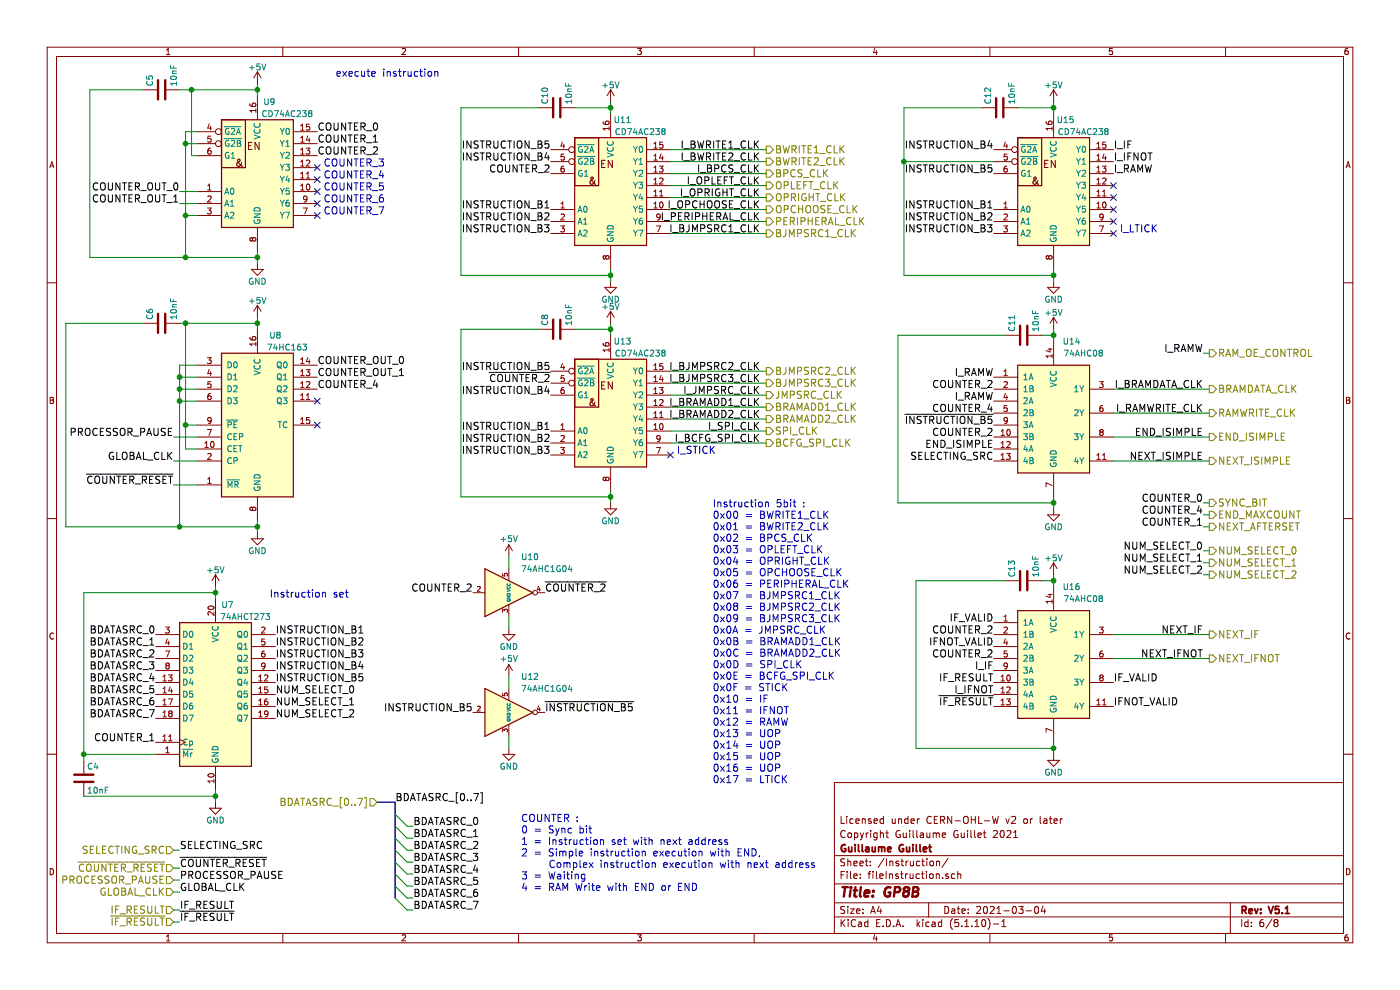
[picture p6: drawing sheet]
EESchema Schematic File Version 4
EELAYER 30 0
EELAYER END
$Descr A4 11693 8268
encoding utf-8
Sheet 6 8
Title "GP8B"
Date "2021-03-04"
Rev "V5.1"
Comp "Guillaume Guillet"
Comment1 "Copyright Guillaume Guillet 2021"
Comment2 "Licensed under CERN-OHL-W v2 or later"
Comment3 ""
Comment4 ""
$EndDescr
$Comp
L power:+5V #PWR017
U 1 1
P 1800 4900
F 0 "#PWR017" H 1800 4750 50  0001 C CNN
F 1 "+5V" H 1800 5040 50  0000 C CNN
F 2 "" H 1800 4900 50  0001 C CNN
F 3 "" H 1800 4900 50  0001 C CNN
	1    1800 4900
	1    0    0    -1  
$EndComp
$Comp
L power:GND #PWR018
U 1 1
P 1800 6700
F 0 "#PWR018" H 1800 6450 50  0001 C CNN
F 1 "GND" H 1800 6550 50  0000 C CNN
F 2 "" H 1800 6700 50  0001 C CNN
F 3 "" H 1800 6700 50  0001 C CNN
	1    1800 6700
	1    0    0    -1  
$EndComp
$Comp
L Device:C C4
U 1 1
P 700 6500
F 0 "C4" H 725 6600 50  0000 L CNN
F 1 "10nF" H 725 6400 50  0000 L CNN
F 2 "Capacitor_SMD:C_0805_2012Metric" H 738 6350 50  0001 C CNN
F 3 "" H 700 6500 50  0001 C CNN
	1    700  6500
	1    0    0    -1  
$EndComp
Text Notes 2250 5000 0    60   ~ 0
Instruction set
Text Label 2650 3050 0    60   ~ 0
COUNTER_OUT_0
Text Label 2650 3150 0    60   ~ 0
COUNTER_OUT_1
$Comp
L power:+5V #PWR019
U 1 1
P 2150 2650
F 0 "#PWR019" H 2150 2500 50  0001 C CNN
F 1 "+5V" H 2150 2790 50  0000 C CNN
F 2 "" H 2150 2650 50  0001 C CNN
F 3 "" H 2150 2650 50  0001 C CNN
	1    2150 2650
	1    0    0    -1  
$EndComp
$Comp
L power:GND #PWR020
U 1 1
P 2150 4450
F 0 "#PWR020" H 2150 4200 50  0001 C CNN
F 1 "GND" H 2150 4300 50  0000 C CNN
F 2 "" H 2150 4450 50  0001 C CNN
F 3 "" H 2150 4450 50  0001 C CNN
	1    2150 4450
	1    0    0    -1  
$EndComp
$Comp
L Device:C C6
U 1 1
P 1350 2700
F 0 "C6" H 1375 2800 50  0000 L CNN
F 1 "10nF" H 1375 2600 50  0000 L CNN
F 2 "Capacitor_SMD:C_0805_2012Metric" H 1388 2550 50  0001 C CNN
F 3 "" H 1350 2700 50  0001 C CNN
	1    1350 2700
	0    -1   -1   0   
$EndComp
$Comp
L power:+5V #PWR021
U 1 1
P 5100 850
F 0 "#PWR021" H 5100 700 50  0001 C CNN
F 1 "+5V" H 5100 990 50  0000 C CNN
F 2 "" H 5100 850 50  0001 C CNN
F 3 "" H 5100 850 50  0001 C CNN
	1    5100 850 
	1    0    0    -1  
$EndComp
$Comp
L power:GND #PWR022
U 1 1
P 5100 2350
F 0 "#PWR022" H 5100 2100 50  0001 C CNN
F 1 "GND" H 5100 2200 50  0000 C CNN
F 2 "" H 5100 2350 50  0001 C CNN
F 3 "" H 5100 2350 50  0001 C CNN
	1    5100 2350
	1    0    0    -1  
$EndComp
$Comp
L Device:C C10
U 1 1
P 4650 900
F 0 "C10" H 4675 1000 50  0000 L CNN
F 1 "10nF" H 4675 800 50  0000 L CNN
F 2 "Capacitor_SMD:C_0805_2012Metric" H 4688 750 50  0001 C CNN
F 3 "" H 4650 900 50  0001 C CNN
	1    4650 900 
	0    -1   -1   0   
$EndComp
Text Label 1500 1600 2    60   ~ 0
COUNTER_OUT_0
Text Label 1500 1700 2    60   ~ 0
COUNTER_OUT_1
Text Label 2650 1300 0    60   ~ 0
COUNTER_2
Text Label 1450 4050 2    60   ~ 0
~COUNTER_RESET
Text Label 1450 3850 2    60   ~ 0
GLOBAL_CLK
Text Label 2650 1200 0    60   ~ 0
COUNTER_1
Text Label 2650 1100 0    60   ~ 0
COUNTER_0
Text Notes 4350 7450 0    60   ~ 0
COUNTER :\n0 = Sync bit\n1 = Instruction set with next address\n2 = Simple instruction execution with END,\n     Complex instruction execution with next address\n3 = Waiting\n4 = RAM Write with END or END\n
Text Label 9300 1250 0    60   ~ 0
I_IF
Text Label 9300 1350 0    60   ~ 0
I_IFNOT
$Comp
L power:+5V #PWR023
U 1 1
P 5100 2700
F 0 "#PWR023" H 5100 2550 50  0001 C CNN
F 1 "+5V" H 5100 2840 50  0000 C CNN
F 2 "" H 5100 2700 50  0001 C CNN
F 3 "" H 5100 2700 50  0001 C CNN
	1    5100 2700
	1    0    0    -1  
$EndComp
$Comp
L power:GND #PWR024
U 1 1
P 5100 4200
F 0 "#PWR024" H 5100 3950 50  0001 C CNN
F 1 "GND" H 5100 4050 50  0000 C CNN
F 2 "" H 5100 4200 50  0001 C CNN
F 3 "" H 5100 4200 50  0001 C CNN
	1    5100 4200
	1    0    0    -1  
$EndComp
$Comp
L Device:C C8
U 1 1
P 4650 2750
F 0 "C8" H 4675 2850 50  0000 L CNN
F 1 "10nF" H 4675 2650 50  0000 L CNN
F 2 "Capacitor_SMD:C_0805_2012Metric" H 4688 2600 50  0001 C CNN
F 3 "" H 4650 2750 50  0001 C CNN
	1    4650 2750
	0    -1   -1   0   
$EndComp
$Comp
L Device:C C5
U 1 1
P 1350 750
F 0 "C5" H 1375 850 50  0000 L CNN
F 1 "10nF" H 1375 650 50  0000 L CNN
F 2 "Capacitor_SMD:C_0805_2012Metric" H 1388 600 50  0001 C CNN
F 3 "" H 1350 750 50  0001 C CNN
	1    1350 750 
	0    -1   -1   0   
$EndComp
$Comp
L power:+5V #PWR027
U 1 1
P 8800 4800
F 0 "#PWR027" H 8800 4650 50  0001 C CNN
F 1 "+5V" H 8800 4940 50  0000 C CNN
F 2 "" H 8800 4800 50  0001 C CNN
F 3 "" H 8800 4800 50  0001 C CNN
	1    8800 4800
	1    0    0    -1  
$EndComp
$Comp
L Device:C C13
U 1 1
P 8550 4850
F 0 "C13" H 8575 4950 50  0000 L CNN
F 1 "10nF" H 8575 4750 50  0000 L CNN
F 2 "Capacitor_SMD:C_0805_2012Metric" H 8588 4700 50  0001 C CNN
F 3 "" H 8550 4850 50  0001 C CNN
	1    8550 4850
	0    -1   -1   0   
$EndComp
$Comp
L power:GND #PWR028
U 1 1
P 8800 6300
F 0 "#PWR028" H 8800 6050 50  0001 C CNN
F 1 "GND" H 8800 6150 50  0000 C CNN
F 2 "" H 8800 6300 50  0001 C CNN
F 3 "" H 8800 6300 50  0001 C CNN
	1    8800 6300
	1    0    0    -1  
$EndComp
Text Label 10050 5300 2    60   ~ 0
NEXT_IF
Text Label 6350 1950 2    60   ~ 0
I_BJMPSRC1_CLK
Text Label 6350 1450 2    60   ~ 0
I_BPCS_CLK
Text Label 6350 1250 2    60   ~ 0
I_BWRITE1_CLK
Text Label 6350 1350 2    60   ~ 0
I_BWRITE2_CLK
Text Label 6350 1850 2    60   ~ 0
I_PERIPHERAL_CLK
Text Notes 2800 650  0    60   ~ 0
execute instruction
Text Label 6350 1550 2    60   ~ 0
I_OPLEFT_CLK
Text Label 6350 1650 2    60   ~ 0
I_OPRIGHT_CLK
Text Label 6350 1750 2    60   ~ 0
I_OPCHOOSE_CLK
$Comp
L power:+5V #PWR029
U 1 1
P 8800 2750
F 0 "#PWR029" H 8800 2600 50  0001 C CNN
F 1 "+5V" H 8800 2890 50  0000 C CNN
F 2 "" H 8800 2750 50  0001 C CNN
F 3 "" H 8800 2750 50  0001 C CNN
	1    8800 2750
	1    0    0    -1  
$EndComp
$Comp
L Device:C C11
U 1 1
P 8550 2800
F 0 "C11" H 8575 2900 50  0000 L CNN
F 1 "10nF" H 8575 2700 50  0000 L CNN
F 2 "Capacitor_SMD:C_0805_2012Metric" H 8588 2650 50  0001 C CNN
F 3 "" H 8550 2800 50  0001 C CNN
	1    8550 2800
	0    -1   -1   0   
$EndComp
$Comp
L power:GND #PWR030
U 1 1
P 8800 4250
F 0 "#PWR030" H 8800 4000 50  0001 C CNN
F 1 "GND" H 8800 4100 50  0000 C CNN
F 2 "" H 8800 4250 50  0001 C CNN
F 3 "" H 8800 4250 50  0001 C CNN
	1    8800 4250
	1    0    0    -1  
$EndComp
Text Label 8300 5600 2    60   ~ 0
I_IF
Text Label 8300 5800 2    60   ~ 0
I_IFNOT
Text Label 8300 5700 2    60   ~ 0
IF_RESULT
Text Label 8300 5900 2    60   ~ 0
~IF_RESULT
Text Label 10050 5500 2    60   ~ 0
NEXT_IFNOT
Text Label 9300 5700 0    60   ~ 0
IF_VALID
Text Label 9300 5900 0    60   ~ 0
IFNOT_VALID
Text Label 8300 5200 2    60   ~ 0
IF_VALID
Text Label 8300 5400 2    60   ~ 0
IFNOT_VALID
Text HLabel 1450 7450 0    60   Input ~ 0
GLOBAL_CLK
Text Label 1500 7450 0    60   ~ 0
GLOBAL_CLK
Text HLabel 1450 7600 0    60   Input ~ 0
IF_RESULT
Text HLabel 1450 7700 0    60   Input ~ 0
~IF_RESULT
Text Label 1500 7600 0    60   ~ 0
IF_RESULT
Text Label 1500 7700 0    60   ~ 0
~IF_RESULT
Text HLabel 6400 1250 2    60   Output ~ 0
BWRITE1_CLK
Text HLabel 6400 1350 2    60   Output ~ 0
BWRITE2_CLK
Text HLabel 6400 1450 2    60   Output ~ 0
BPCS_CLK
Text HLabel 6400 1550 2    60   Output ~ 0
OPLEFT_CLK
Text HLabel 6400 1650 2    60   Output ~ 0
OPRIGHT_CLK
Text HLabel 6400 1750 2    60   Output ~ 0
OPCHOOSE_CLK
Text HLabel 6400 1950 2    60   Output ~ 0
BJMPSRC1_CLK
Text HLabel 6400 1850 2    60   Output ~ 0
PERIPHERAL_CLK
Text HLabel 10100 5300 2    60   Output ~ 0
NEXT_IF
Text HLabel 10100 5500 2    60   Output ~ 0
NEXT_IFNOT
Text Label 1500 7250 0    60   ~ 0
~COUNTER_RESET
Text HLabel 1450 7250 0    60   Input ~ 0
~COUNTER_RESET
Text Label 9300 1450 0    60   ~ 0
I_RAMW
Text Label 8300 3150 2    60   ~ 0
I_RAMW
Text Label 8300 3250 2    60   ~ 0
COUNTER_2
$Comp
L power:+5V #PWR031
U 1 1
P 8800 850
F 0 "#PWR031" H 8800 700 50  0001 C CNN
F 1 "+5V" H 8800 990 50  0000 C CNN
F 2 "" H 8800 850 50  0001 C CNN
F 3 "" H 8800 850 50  0001 C CNN
	1    8800 850 
	1    0    0    -1  
$EndComp
$Comp
L power:GND #PWR032
U 1 1
P 8800 2350
F 0 "#PWR032" H 8800 2100 50  0001 C CNN
F 1 "GND" H 8800 2200 50  0000 C CNN
F 2 "" H 8800 2350 50  0001 C CNN
F 3 "" H 8800 2350 50  0001 C CNN
	1    8800 2350
	1    0    0    -1  
$EndComp
$Comp
L Device:C C12
U 1 1
P 8350 900
F 0 "C12" H 8375 1000 50  0000 L CNN
F 1 "10nF" H 8375 800 50  0000 L CNN
F 2 "Capacitor_SMD:C_0805_2012Metric" H 8388 750 50  0001 C CNN
F 3 "" H 8350 900 50  0001 C CNN
	1    8350 900 
	0    -1   -1   0   
$EndComp
Text Label 8300 3350 2    60   ~ 0
I_RAMW
Text Label 8300 3450 2    60   ~ 0
COUNTER_4
Text Label 10050 3250 2    60   ~ 0
I_BRAMDATA_CLK
Text Label 10050 3450 2    60   ~ 0
I_RAMWRITE_CLK
NoConn ~ 9300 1950
Text HLabel 10100 3250 2    60   Output ~ 0
BRAMDATA_CLK
Text HLabel 10100 3450 2    60   Output ~ 0
RAMWRITE_CLK
Wire Wire Line
	9300 3250 10100 3250
Wire Wire Line
	9300 3450 10100 3450
Text HLabel 3150 6700 0    60   Input ~ 0
BDATASRC_[0..7]
Entry Wire Line
	3300 6800 3400 6900
Entry Wire Line
	3300 6900 3400 7000
Entry Wire Line
	3300 7000 3400 7100
Entry Wire Line
	3300 7100 3400 7200
Entry Wire Line
	3300 7200 3400 7300
Entry Wire Line
	3300 7300 3400 7400
Entry Wire Line
	3300 7400 3400 7500
Entry Wire Line
	3300 7500 3400 7600
Wire Bus Line
	3150 6700 3300 6700
Wire Wire Line
	3450 6900 3400 6900
Wire Wire Line
	3400 7000 3450 7000
Wire Wire Line
	3400 7100 3450 7100
Wire Wire Line
	3400 7200 3450 7200
Wire Wire Line
	3400 7300 3450 7300
Wire Wire Line
	3400 7400 3450 7400
Wire Wire Line
	3400 7500 3450 7500
Wire Wire Line
	3400 7600 3450 7600
Text Label 10050 2950 2    60   ~ 0
I_RAMW
Text HLabel 10100 2950 2    60   Output ~ 0
RAM_OE_CONTROL
Text Notes 5950 6550 0    60   ~ 0
Instruction 5bit :\n0x00 = BWRITE1_CLK\n0x01 = BWRITE2_CLK\n0x02 = BPCS_CLK\n0x03 = OPLEFT_CLK\n0x04 = OPRIGHT_CLK\n0x05 = OPCHOOSE_CLK\n0x06 = PERIPHERAL_CLK\n0x07 = BJMPSRC1_CLK\n0x08 = BJMPSRC2_CLK\n0x09 = BJMPSRC3_CLK\n0x0A = JMPSRC_CLK\n0x0B = BRAMADD1_CLK\n0x0C = BRAMADD2_CLK\n0x0D = SPI_CLK\n0x0E = BCFG_SPI_CLK\n0x0F = STICK\n0x10 = IF\n0x11 = IFNOT\n0x12 = RAMW\n0x13 = UOP\n0x14 = UOP\n0x15 = UOP\n0x16 = UOP\n0x17 = LTICK
Text Label 4600 1750 2    60   ~ 0
INSTRUCTION_B1
Text Label 4600 1850 2    60   ~ 0
INSTRUCTION_B2
Text Label 4600 1950 2    60   ~ 0
INSTRUCTION_B3
Text Label 4600 1250 2    60   ~ 0
INSTRUCTION_B5
Text Label 4600 1350 2    60   ~ 0
INSTRUCTION_B4
Text Label 4600 3600 2    60   ~ 0
INSTRUCTION_B1
Text Label 4600 3700 2    60   ~ 0
INSTRUCTION_B2
Text Label 4600 3800 2    60   ~ 0
INSTRUCTION_B3
Text Label 4600 3300 2    60   ~ 0
INSTRUCTION_B4
Text Label 4600 3100 2    60   ~ 0
INSTRUCTION_B5
Text Label 8300 1750 2    60   ~ 0
INSTRUCTION_B1
Text Label 8300 1850 2    60   ~ 0
INSTRUCTION_B2
Text Label 8300 1950 2    60   ~ 0
INSTRUCTION_B3
Text Label 8300 1250 2    60   ~ 0
INSTRUCTION_B4
Text Label 8300 1450 2    60   ~ 0
INSTRUCTION_B5
Text Notes 5650 3800 0    60   ~ 0
I_STICK
NoConn ~ 9300 1850
NoConn ~ 9300 1750
NoConn ~ 9300 1650
NoConn ~ 9300 1550
Text Label 8300 5300 2    60   ~ 0
COUNTER_2
Text Label 8300 5500 2    60   ~ 0
COUNTER_2
Text Label 3950 5950 2    60   ~ 0
INSTRUCTION_B5
Text HLabel 10100 3650 2    60   Output ~ 0
END_ISIMPLE
Text Label 10050 3650 2    60   ~ 0
END_ISIMPLE
Text Notes 2700 1600 0    60   ~ 0
COUNTER_5
Text Notes 2700 1700 0    60   ~ 0
COUNTER_6
Text Notes 2700 1800 0    60   ~ 0
COUNTER_7
NoConn ~ 2650 1600
NoConn ~ 2650 1700
NoConn ~ 2650 1800
Text Label 3950 4950 2    60   ~ 0
COUNTER_2
Text Label 4550 4950 0    60   ~ 0
~COUNTER_2
Text Label 4600 3200 2    60   ~ 0
~COUNTER_2
Text Label 4600 1450 2    60   ~ 0
COUNTER_2
Text Label 4550 5950 0    60   ~ 0
~INSTRUCTION_B5
Text Label 8300 3550 2    60   ~ 0
~INSTRUCTION_B5
Text Label 8300 3650 2    60   ~ 0
COUNTER_2
Text Label 2650 3250 0    60   ~ 0
COUNTER_4
Text Notes 2700 1500 0    60   ~ 0
COUNTER_4
NoConn ~ 2650 1500
Text Notes 2700 1400 0    60   ~ 0
COUNTER_3
NoConn ~ 2650 1400
Wire Wire Line
	1500 7450 1450 7450
Wire Wire Line
	1500 7600 1450 7600
Wire Wire Line
	1450 7700 1500 7700
Wire Wire Line
	1500 7250 1450 7250
Wire Wire Line
	10050 2950 10100 2950
$Comp
L power:+5V #PWR0101
U 1 1
P 2150 700
F 0 "#PWR0101" H 2150 550 50  0001 C CNN
F 1 "+5V" H 2150 840 50  0000 C CNN
F 2 "" H 2150 700 50  0001 C CNN
F 3 "" H 2150 700 50  0001 C CNN
	1    2150 700 
	1    0    0    -1  
$EndComp
$Comp
L power:GND #PWR0102
U 1 1
P 2150 2200
F 0 "#PWR0102" H 2150 1950 50  0001 C CNN
F 1 "GND" H 2150 2050 50  0000 C CNN
F 2 "" H 2150 2200 50  0001 C CNN
F 3 "" H 2150 2200 50  0001 C CNN
	1    2150 2200
	1    0    0    -1  
$EndComp
$Comp
L 74xx:74LS163 U8
U 1 1
P 2150 3550
F 0 "U8" H 2300 4300 50  0000 C CNN
F 1 "74HC163" H 2400 4200 50  0000 C CNN
F 2 "Package_SO:SOIC-16_3.9x9.9mm_P1.27mm" H 2150 3550 50  0001 C CNN
F 3 "http://www.ti.com/lit/gpn/sn74LS163" H 2150 3550 50  0001 C CNN
	1    2150 3550
	1    0    0    -1  
$EndComp
Wire Wire Line
	1650 3750 1550 3750
Wire Wire Line
	1550 3550 1650 3550
Wire Wire Line
	1550 3550 1550 2700
Wire Wire Line
	1550 2700 1500 2700
Connection ~ 1550 3550
Wire Wire Line
	2150 2750 2150 2700
Wire Wire Line
	2150 2700 1550 2700
Connection ~ 2150 2700
Wire Wire Line
	2150 2700 2150 2650
Connection ~ 1550 2700
Wire Wire Line
	1650 3050 1500 3050
Wire Wire Line
	1500 3050 1500 3150
Wire Wire Line
	1500 4400 2150 4400
Wire Wire Line
	2150 4400 2150 4350
Wire Wire Line
	2150 4400 2150 4450
Connection ~ 2150 4400
Wire Wire Line
	1650 3250 1500 3250
Connection ~ 1500 3250
Wire Wire Line
	1500 3250 1500 3350
Wire Wire Line
	1650 3150 1500 3150
Connection ~ 1500 3150
Wire Wire Line
	1500 3150 1500 3250
Wire Wire Line
	1650 3350 1500 3350
Connection ~ 1500 3350
Wire Wire Line
	1500 3350 1500 4400
Wire Wire Line
	1450 4050 1650 4050
Wire Wire Line
	1650 3850 1450 3850
Connection ~ 1500 4400
NoConn ~ 2650 3350
NoConn ~ 2650 3550
$Comp
L power:+5V #PWR?
U 1 1
P 4250 4650
AR Path="/5D074583" Ref="#PWR?"  Part="1" 
AR Path="/5ABE9197/5D074583" Ref="#PWR0103"  Part="1" 
F 0 "#PWR0103" H 4250 4500 50  0001 C CNN
F 1 "+5V" H 4250 4800 50  0000 C CNN
F 2 "" H 4250 4650 50  0001 C CNN
F 3 "" H 4250 4650 50  0001 C CNN
	1    4250 4650
	1    0    0    -1  
$EndComp
$Comp
L power:GND #PWR?
U 1 1
P 4250 5250
AR Path="/5D074589" Ref="#PWR?"  Part="1" 
AR Path="/5ABE9197/5D074589" Ref="#PWR0104"  Part="1" 
F 0 "#PWR0104" H 4250 5000 50  0001 C CNN
F 1 "GND" H 4250 5100 50  0000 C CNN
F 2 "" H 4250 5250 50  0001 C CNN
F 3 "" H 4250 5250 50  0001 C CNN
	1    4250 5250
	1    0    0    -1  
$EndComp
Wire Wire Line
	4250 4650 4250 4750
Wire Wire Line
	4250 5150 4250 5250
$Comp
L power:+5V #PWR?
U 1 1
P 4250 5650
AR Path="/5D088580" Ref="#PWR?"  Part="1" 
AR Path="/5ABE9197/5D088580" Ref="#PWR0105"  Part="1" 
F 0 "#PWR0105" H 4250 5500 50  0001 C CNN
F 1 "+5V" H 4250 5800 50  0000 C CNN
F 2 "" H 4250 5650 50  0001 C CNN
F 3 "" H 4250 5650 50  0001 C CNN
	1    4250 5650
	1    0    0    -1  
$EndComp
$Comp
L power:GND #PWR?
U 1 1
P 4250 6250
AR Path="/5D088586" Ref="#PWR?"  Part="1" 
AR Path="/5ABE9197/5D088586" Ref="#PWR0106"  Part="1" 
F 0 "#PWR0106" H 4250 6000 50  0001 C CNN
F 1 "GND" H 4250 6100 50  0000 C CNN
F 2 "" H 4250 6250 50  0001 C CNN
F 3 "" H 4250 6250 50  0001 C CNN
	1    4250 6250
	1    0    0    -1  
$EndComp
Wire Wire Line
	4250 5650 4250 5750
$Comp
L Custom:74AHC08 U14
U 1 1
P 8800 3450
AR Path="/5D0B26DE" Ref="U14"  Part="1" 
AR Path="/5ABE9197/5D0B26DE" Ref="U14"  Part="1" 
F 0 "U14" H 8950 4050 50  0000 C CNN
F 1 "74AHC08" H 9050 3950 50  0000 C CNN
F 2 "Package_SO:SOIC-14_3.9x8.7mm_P1.27mm" H 8800 3450 50  0001 C CNN
F 3 "" H 8800 3450 50  0000 C CNN
	1    8800 3450
	1    0    0    -1  
$EndComp
$Comp
L Custom:74AHC08 U16
U 1 1
P 8800 5500
AR Path="/5D0B7572" Ref="U16"  Part="1" 
AR Path="/5ABE9197/5D0B7572" Ref="U16"  Part="1" 
F 0 "U16" H 8950 6100 50  0000 C CNN
F 1 "74AHC08" H 9050 6000 50  0000 C CNN
F 2 "Package_SO:SOIC-14_3.9x8.7mm_P1.27mm" H 8800 5500 50  0001 C CNN
F 3 "" H 8800 5500 50  0000 C CNN
	1    8800 5500
	1    0    0    -1  
$EndComp
Text Label 1450 3650 2    60   ~ 0
PROCESSOR_PAUSE
Wire Wire Line
	1550 3550 1550 3750
Wire Wire Line
	1650 3650 1450 3650
Text Label 1500 7350 0    60   ~ 0
PROCESSOR_PAUSE
Text HLabel 1450 7350 0    60   Input ~ 0
PROCESSOR_PAUSE
Wire Wire Line
	1500 7350 1450 7350
Text Label 3300 6700 0    60   ~ 0
BDATASRC_[0..7]
Text Label 3450 6900 0    60   ~ 0
BDATASRC_0
Text Label 3450 7000 0    60   ~ 0
BDATASRC_1
Text Label 3450 7100 0    60   ~ 0
BDATASRC_2
Text Label 3450 7200 0    60   ~ 0
BDATASRC_3
Text Label 3450 7300 0    60   ~ 0
BDATASRC_4
Text Label 3450 7400 0    60   ~ 0
BDATASRC_5
Text Label 3450 7500 0    60   ~ 0
BDATASRC_6
Text Label 3450 7600 0    60   ~ 0
BDATASRC_7
Text Label 1300 5300 2    60   ~ 0
BDATASRC_0
Text Label 1300 5400 2    60   ~ 0
BDATASRC_1
Text Label 1300 5500 2    60   ~ 0
BDATASRC_2
Text Label 1300 5600 2    60   ~ 0
BDATASRC_3
Text Label 1300 5700 2    60   ~ 0
BDATASRC_4
Text Label 1300 5800 2    60   ~ 0
BDATASRC_5
Text Label 1300 5900 2    60   ~ 0
BDATASRC_6
Text Label 1300 6000 2    60   ~ 0
BDATASRC_7
Text Label 2300 5800 0    60   ~ 0
NUM_SELECT_0
Text Label 2300 5900 0    60   ~ 0
NUM_SELECT_1
Text Label 2300 5300 0    60   ~ 0
INSTRUCTION_B1
Text Label 2300 5400 0    60   ~ 0
INSTRUCTION_B2
Text Label 2300 5500 0    60   ~ 0
INSTRUCTION_B3
Text Label 2300 5600 0    60   ~ 0
INSTRUCTION_B4
Text Label 2300 5700 0    60   ~ 0
INSTRUCTION_B5
Text Label 2300 6000 0    60   ~ 0
NUM_SELECT_2
Text Label 1300 6200 2    60   ~ 0
COUNTER_1
Wire Wire Line
	1800 6700 1800 6650
Connection ~ 1800 6650
Wire Wire Line
	1800 6650 1800 6600
Wire Wire Line
	700  6650 1800 6650
Wire Wire Line
	700  6350 700  6300
Wire Wire Line
	700  4950 1800 4950
Wire Wire Line
	1800 4950 1800 4900
Wire Wire Line
	1800 4950 1800 5000
Connection ~ 1800 4950
Wire Wire Line
	1300 6300 700  6300
Connection ~ 700  6300
Wire Wire Line
	700  6300 700  4950
Wire Wire Line
	550  4400 550  2700
Wire Wire Line
	550  4400 1500 4400
Wire Wire Line
	550  2700 1200 2700
Text Notes 9350 1950 0    60   ~ 0
I_LTICK
Text HLabel 6400 3700 2    60   Output ~ 0
BCFG_SPI_CLK
Text HLabel 6400 3600 2    60   Output ~ 0
SPI_CLK
Text Label 6350 3600 2    60   ~ 0
I_SPI_CLK
Text Label 6350 3300 2    60   ~ 0
I_JMPSRC_CLK
Text HLabel 6400 3300 2    60   Output ~ 0
JMPSRC_CLK
Text HLabel 6400 3500 2    60   Output ~ 0
BRAMADD2_CLK
Text HLabel 6400 3400 2    60   Output ~ 0
BRAMADD1_CLK
Text HLabel 6400 3200 2    60   Output ~ 0
BJMPSRC3_CLK
Text Label 6350 3500 2    60   ~ 0
I_BRAMADD2_CLK
Text Label 6350 3400 2    60   ~ 0
I_BRAMADD1_CLK
Text Label 6350 3200 2    60   ~ 0
I_BJMPSRC3_CLK
Text HLabel 6400 3100 2    60   Output ~ 0
BJMPSRC2_CLK
Text Label 6350 3100 2    60   ~ 0
I_BJMPSRC2_CLK
Wire Wire Line
	9300 3650 10100 3650
$Comp
L 74xx:74AHCT273 U7
U 1 1
P 1800 5800
F 0 "U7" H 1900 6550 50  0000 C CNN
F 1 "74AHCT273" H 2050 6450 50  0000 C CNN
F 2 "Package_SO:SOIC-20W_7.5x12.8mm_P1.27mm" H 1800 5800 50  0001 C CNN
F 3 "https://assets.nexperia.com/documents/data-sheet/74AHC_AHCT273.pdf" H 1800 5800 50  0001 C CNN
	1    1800 5800
	1    0    0    -1  
$EndComp
Wire Wire Line
	8800 4150 8800 4200
Connection ~ 8800 4200
Wire Wire Line
	8800 4200 8800 4250
Wire Wire Line
	8800 2750 8800 2800
Wire Wire Line
	8700 2800 8800 2800
Connection ~ 8800 2800
Wire Wire Line
	8800 2800 8800 2850
Wire Wire Line
	8400 2800 7500 2800
Wire Wire Line
	7500 2800 7500 4200
Wire Wire Line
	8800 4900 8800 4850
Wire Wire Line
	8800 4850 8700 4850
Connection ~ 8800 4850
Wire Wire Line
	8800 4850 8800 4800
Wire Wire Line
	8400 4850 7650 4850
Wire Wire Line
	8800 6300 8800 6250
Wire Wire Line
	8800 6250 7650 6250
Wire Wire Line
	7650 4850 7650 6250
Connection ~ 8800 6250
Wire Wire Line
	8800 6250 8800 6200
Text Label 6350 3700 2    60   ~ 0
I_BCFG_SPI_CLK
$Comp
L Custom:74AHC1G04 U?
U 1 1
P 4250 4950
AR Path="/5F45EA07" Ref="U?"  Part="1" 
AR Path="/5ABE9197/5F45EA07" Ref="U10"  Part="1" 
F 0 "U10" H 4350 5250 50  0000 L CNN
F 1 "74AHC1G04" H 4350 5150 50  0000 L CNN
F 2 "Package_TO_SOT_SMD:SOT-23-5" H 4250 4950 50  0001 C CNN
F 3 "https://assets.nexperia.com/documents/data-sheet/74AHC_AHCT1G04.pdf" H 4250 4950 50  0001 C CNN
	1    4250 4950
	1    0    0    -1  
$EndComp
$Comp
L Custom:74AHC1G04 U?
U 1 1
P 4250 5950
AR Path="/5F4645F0" Ref="U?"  Part="1" 
AR Path="/5ABE9197/5F4645F0" Ref="U12"  Part="1" 
F 0 "U12" H 4350 6250 50  0000 L CNN
F 1 "74AHC1G04" H 4350 6150 50  0000 L CNN
F 2 "Package_TO_SOT_SMD:SOT-23-5" H 4250 5950 50  0001 C CNN
F 3 "https://assets.nexperia.com/documents/data-sheet/74AHC_AHCT1G04.pdf" H 4250 5950 50  0001 C CNN
	1    4250 5950
	1    0    0    -1  
$EndComp
Wire Wire Line
	4250 6250 4250 6150
Wire Wire Line
	2150 2200 2150 2150
Wire Wire Line
	2150 2150 1550 2150
Wire Wire Line
	1550 2150 1550 1800
Wire Wire Line
	1550 1800 1650 1800
Connection ~ 2150 2150
Wire Wire Line
	2150 2150 2150 2100
Wire Wire Line
	2150 700  2150 750 
Wire Wire Line
	2150 750  1600 750 
Connection ~ 2150 750 
Wire Wire Line
	2150 750  2150 800 
Wire Wire Line
	1650 1300 1600 1300
Wire Wire Line
	1600 1300 1600 750 
Wire Wire Line
	1650 1100 1550 1100
Wire Wire Line
	1550 1100 1550 1200
Connection ~ 1550 1800
Wire Wire Line
	1500 1600 1650 1600
Wire Wire Line
	1500 1700 1650 1700
Wire Wire Line
	1650 1200 1550 1200
Connection ~ 1550 1200
Wire Wire Line
	1550 1200 1550 1800
$Comp
L Custom:CD74AC238 U9
U 1 1
P 2150 1400
F 0 "U9" H 2250 1950 50  0000 C CNN
F 1 "CD74AC238" H 2400 1850 50  0000 C CNN
F 2 "Package_SO:SOIC-16_3.9x9.9mm_P1.27mm" H 2150 1500 50  0001 C CNN
F 3 "" H 2150 1500 50  0001 C CNN
	1    2150 1400
	1    0    0    -1  
$EndComp
Wire Wire Line
	1600 750  1500 750 
Connection ~ 1600 750 
Wire Wire Line
	1200 750  750  750 
Wire Wire Line
	750  750  750  2150
Wire Wire Line
	750  2150 1550 2150
Connection ~ 1550 2150
$Comp
L Custom:CD74AC238 U13
U 1 1
P 5100 3400
F 0 "U13" H 5200 3950 50  0000 C CNN
F 1 "CD74AC238" H 5350 3850 50  0000 C CNN
F 2 "Package_SO:SOIC-16_3.9x9.9mm_P1.27mm" H 5100 3500 50  0001 C CNN
F 3 "" H 5100 3500 50  0001 C CNN
	1    5100 3400
	1    0    0    -1  
$EndComp
$Comp
L Custom:CD74AC238 U15
U 1 1
P 8800 1550
F 0 "U15" H 8900 2100 50  0000 C CNN
F 1 "CD74AC238" H 9050 2000 50  0000 C CNN
F 2 "Package_SO:SOIC-16_3.9x9.9mm_P1.27mm" H 8800 1650 50  0001 C CNN
F 3 "" H 8800 1650 50  0001 C CNN
	1    8800 1550
	1    0    0    -1  
$EndComp
$Comp
L Custom:CD74AC238 U11
U 1 1
P 5100 1550
F 0 "U11" H 5200 2100 50  0000 C CNN
F 1 "CD74AC238" H 5350 2000 50  0000 C CNN
F 2 "Package_SO:SOIC-16_3.9x9.9mm_P1.27mm" H 5100 1650 50  0001 C CNN
F 3 "" H 5100 1650 50  0001 C CNN
	1    5100 1550
	1    0    0    -1  
$EndComp
Wire Wire Line
	5600 1250 6400 1250
Wire Wire Line
	5600 1350 6400 1350
Wire Wire Line
	5600 1450 6400 1450
Wire Wire Line
	5600 1550 6400 1550
Wire Wire Line
	5600 1650 6400 1650
Wire Wire Line
	5600 1750 6400 1750
Wire Wire Line
	5600 1850 6400 1850
Wire Wire Line
	5600 1950 6400 1950
Wire Wire Line
	5100 950  5100 900 
Wire Wire Line
	5100 900  4800 900 
Connection ~ 5100 900 
Wire Wire Line
	5100 900  5100 850 
Wire Wire Line
	4500 900  3850 900 
Wire Wire Line
	3850 900  3850 2300
Wire Wire Line
	3850 2300 5100 2300
Wire Wire Line
	5100 2300 5100 2250
Wire Wire Line
	5100 2300 5100 2350
Connection ~ 5100 2300
Wire Wire Line
	5600 3100 6400 3100
Wire Wire Line
	5600 3200 6400 3200
Wire Wire Line
	5600 3300 6400 3300
Wire Wire Line
	5600 3400 6400 3400
Wire Wire Line
	5600 3500 6400 3500
Wire Wire Line
	5600 3600 6400 3600
Wire Wire Line
	5600 3700 6400 3700
NoConn ~ 5600 3800
Wire Wire Line
	5100 2800 5100 2750
Wire Wire Line
	5100 4200 5100 4150
Wire Wire Line
	5100 2750 4800 2750
Connection ~ 5100 2750
Wire Wire Line
	5100 2750 5100 2700
Wire Wire Line
	4500 2750 3850 2750
Wire Wire Line
	3850 2750 3850 4150
Wire Wire Line
	3850 4150 5100 4150
Connection ~ 5100 4150
Wire Wire Line
	5100 4150 5100 4100
Wire Wire Line
	8300 1350 7550 1350
Wire Wire Line
	7550 1350 7550 2300
Wire Wire Line
	7550 2300 8800 2300
Wire Wire Line
	8800 2300 8800 2250
Wire Wire Line
	8800 2350 8800 2300
Connection ~ 8800 2300
Wire Wire Line
	8800 950  8800 900 
Wire Wire Line
	8800 900  8500 900 
Connection ~ 8800 900 
Wire Wire Line
	8800 900  8800 850 
Wire Wire Line
	8200 900  7550 900 
Wire Wire Line
	7550 900  7550 1350
Connection ~ 7550 1350
Wire Wire Line
	10050 4800 10100 4800
Wire Wire Line
	10050 4700 10100 4700
Wire Wire Line
	10050 4600 10100 4600
Wire Wire Line
	10050 4200 10100 4200
Wire Wire Line
	10050 4400 10100 4400
Wire Wire Line
	10100 4300 10050 4300
Text HLabel 10100 4800 2    60   Output ~ 0
NUM_SELECT_2
Text Label 10050 4800 2    60   ~ 0
NUM_SELECT_2
Text Label 10050 4300 2    60   ~ 0
COUNTER_4
Text Label 10050 4200 2    60   ~ 0
COUNTER_0
Text HLabel 10100 4200 2    60   Output ~ 0
SYNC_BIT
Text HLabel 10100 4700 2    60   Output ~ 0
NUM_SELECT_1
Text HLabel 10100 4600 2    60   Output ~ 0
NUM_SELECT_0
Text Label 10050 4700 2    60   ~ 0
NUM_SELECT_1
Text Label 10050 4600 2    60   ~ 0
NUM_SELECT_0
Text Label 10050 4400 2    60   ~ 0
COUNTER_1
Text HLabel 10100 4400 2    60   Output ~ 0
NEXT_AFTERSET
Text HLabel 10100 4300 2    60   Output ~ 0
END_MAXCOUNT
Text HLabel 1450 7100 0    60   Input ~ 0
SELECTING_SRC
Wire Wire Line
	1500 7100 1450 7100
Wire Wire Line
	7500 4200 8800 4200
Text Label 8300 3750 2    60   ~ 0
END_ISIMPLE
Text HLabel 10100 3850 2    60   Output ~ 0
NEXT_ISIMPLE
Text Label 10050 3850 2    60   ~ 0
NEXT_ISIMPLE
Wire Wire Line
	9300 3850 10100 3850
Wire Wire Line
	9300 5300 10100 5300
Wire Wire Line
	9300 5500 10100 5500
Text Label 1500 7100 0    60   ~ 0
SELECTING_SRC
Wire Bus Line
	3300 6700 3300 7500
Text Label 8300 3850 2    60   ~ 0
SELECTING_SRC
$EndSCHEMATC
